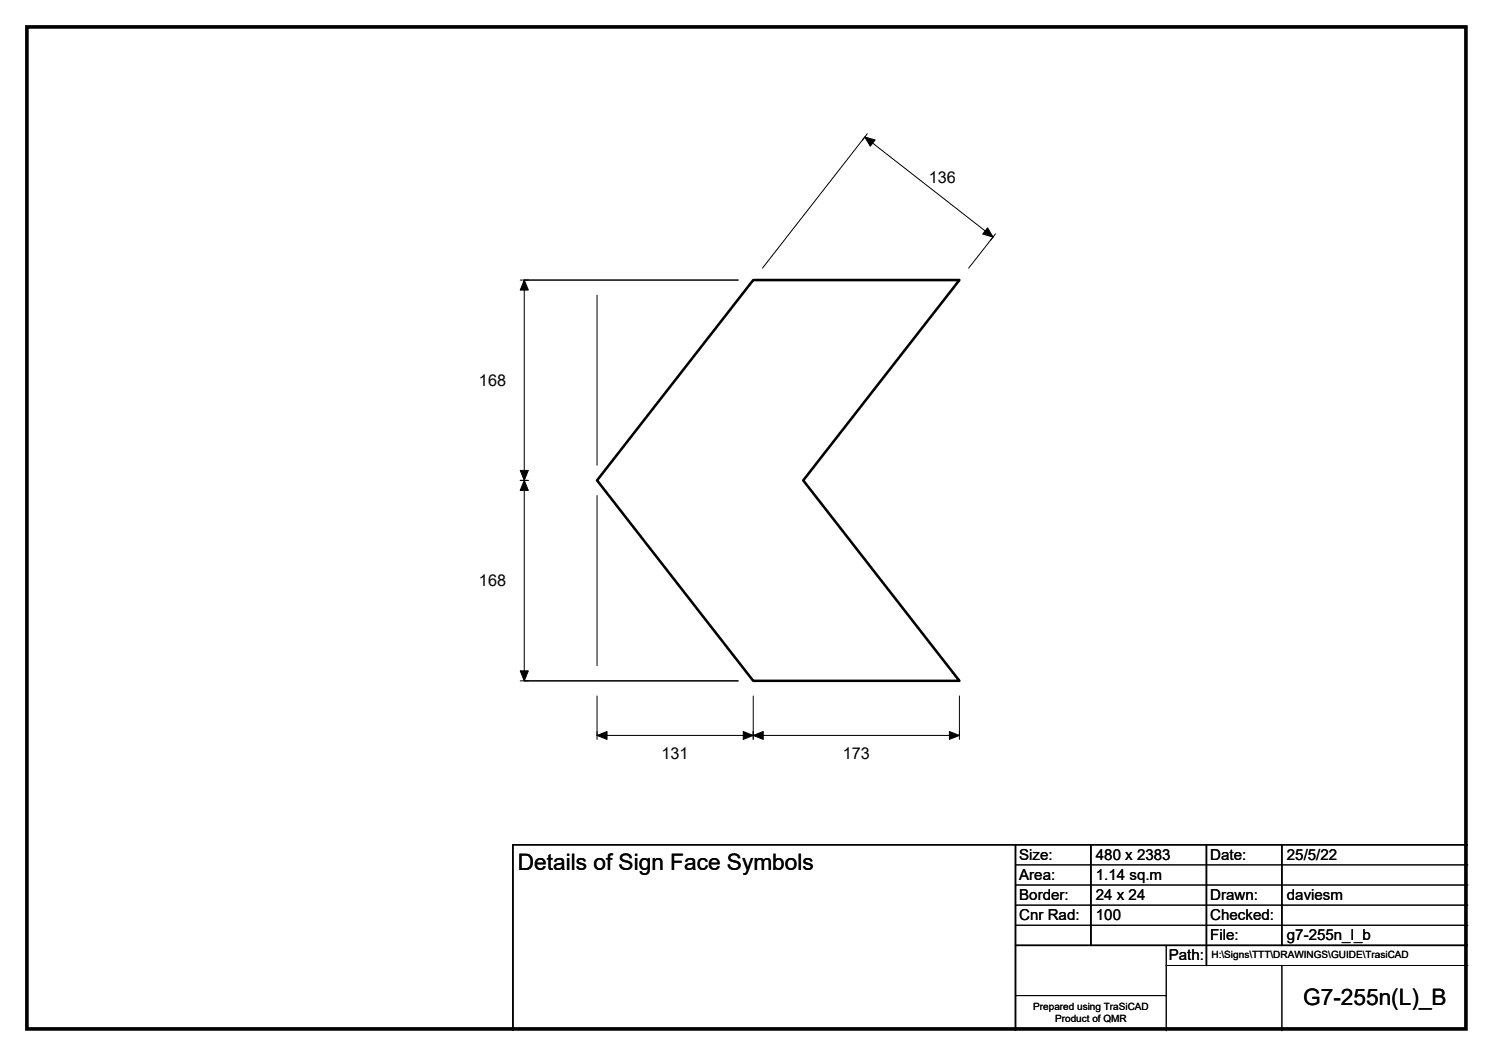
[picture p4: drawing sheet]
<svg xmlns="http://www.w3.org/2000/svg" width="297mm" height="210mm" viewBox="0 0 297 210" stroke-linecap="round" stroke-linejoin="round" font-family="sans-serif">
<path d="M104.3 55.7h42.6M104.3 135.4h42.6M202 168v37M217 168v20M240 168v24M255 168v20M292 168h-190v37M202 188h90" fill="none" stroke="#000" stroke-width=".3"/>
<g fill="none" stroke="#000" stroke-width=".2">
<path d="M172.5 26.6l-.9 1.3M103.5 55.7h1.6M104.3 55.7v79.7M118.8 58.7v33.8M151.7 53.3l20.4-26.1 25.5 19.9-4.9 6.2M198.1 46.5l-1 1.3M103.5 95.5h1.6M118.8 98.5v33.9M103.5 135.4h1.6M118.8 138.4v8.6M149.9 138.4v8.6M190.9 138.4v8.6"/>
<path d="M118.8 146.2h72.1M202 172h90M202 176h90M202 180h90M202 184h90M202 198h30M232 192h60M232 188v17M255 192v13"/>
</g>
<path d="M172.1 27.2l2 .6-1 1.3zM104.3 55.7l.8 2h-1.6zM196.5 45.3l1.1 1.8-2.1-.6zM103.5 93.5h1.6l-.8 2zM104.3 95.5l.8 2h-1.6zM103.5 133.4h1.6l-.8 2zM118.8 146.2l2-.7v1.5zM149.9 146.2l1.9-.7v1.5zM147.9 145.5l2 .7-2 .8zM188.9 145.5l2 .7-2 .8z" fill="#000" stroke="#000" stroke-width=".2"/>
<path d="M149.9 55.7h41l-31.1 39.8 31.1 39.9h-41l-31.1-39.9z" fill="none" stroke="#000" stroke-width=".51"/>
<path d="M5.4 5.4h286.3v199.2h-286.3z" fill="none" stroke="#000" stroke-width=".72"/>
<g font-size="4.5">
<text x="103" y="173">Details of Sign Face Symbols</text>
<text x="259.3" y="199.8">G7-255n(L)_B</text>
</g>
<g font-size="3.2">
<text x="184.8" y="36.5">136</text>
<text x="95.3" y="76.7">168</text>
<text x="95.3" y="116.5">168</text>
<text x="131.6" y="150.9">131</text>
<text x="167.7" y="150.9">173</text>
</g>
<g font-size="3">
<text x="202.8" y="170.9">Size:</text>
<text x="218" y="170.9">480 x 2383</text>
<text x="240.8" y="170.9">Date:</text>
<text x="256" y="170.9">25/5/22</text>
<text x="202.8" y="174.9">Area:</text>
<text x="202.8" y="178.9">Border:</text>
<text x="218" y="174.9">1.14 sq.m</text>
<text x="218" y="178.9">24 x 24</text>
<text x="240.8" y="178.9">Drawn:</text>
<text x="256" y="178.9">daviesm</text>
<text x="202.8" y="182.9">Cnr Rad:</text>
<text x="218" y="182.9">100</text>
<text x="240.8" y="182.9">Checked:</text>
<text x="232.5" y="190.9">Path:</text>
<text x="240.8" y="186.9">File:</text>
<text x="256" y="186.9">g7-255n_l_b</text>
</g>
<g font-size="2">
<text x="241" y="190.5">H:\Signs\TTT\DRAWINGS\GUIDE\TrasiCAD</text>
<text x="205.6" y="200.8">Prepared using TraSiCAD</text>
<text x="209.9" y="203.2">Product of QMR</text>
</g>
</svg>
